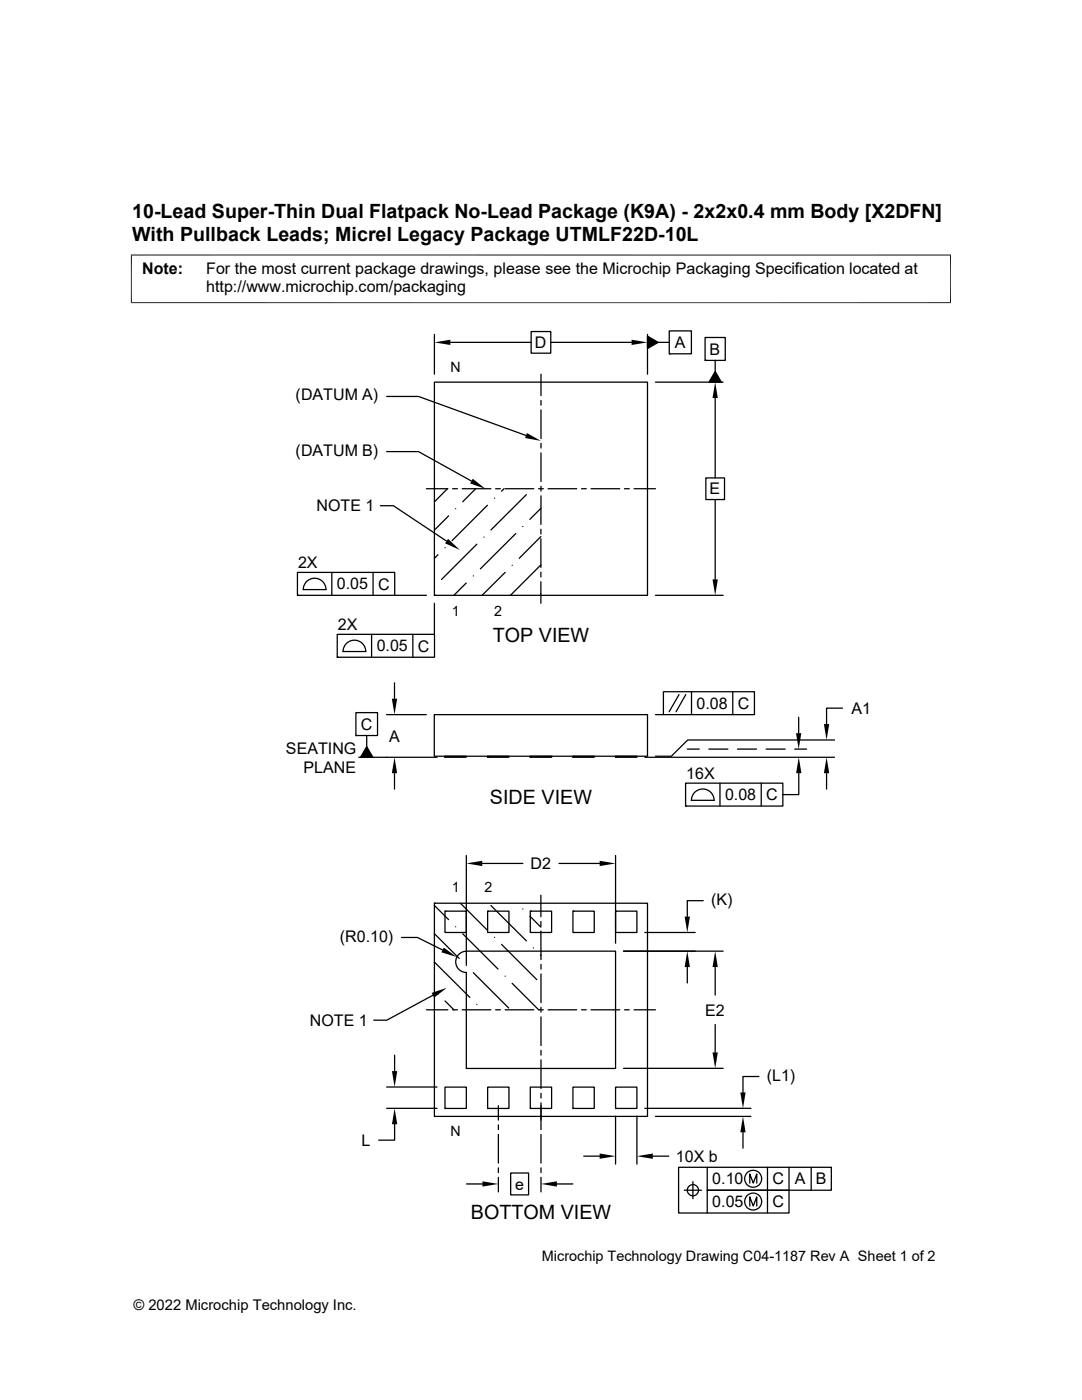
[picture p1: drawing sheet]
<svg xmlns="http://www.w3.org/2000/svg" width="216mm" height="279mm" viewBox="0 0 216 279" stroke-linecap="round" stroke-linejoin="round" font-family="sans-serif">
<g fill="none" stroke="#000" stroke-width=".25">
<path d="M77.2 79.1h6.3l21.5 7.8M86.7 76.3h42.5v42.5h-42.5zM86.7 66.7v8M89.9 68.3h16.1M106 66.2h3.9v4.3h-3.9zM107.9 74.7v4.3M107.9 79.9v1M109.9 68.3h16.1M129.2 67.1l2.1 1.2-2.1 1.3zM129.2 66.7v8M130.8 76.3h13.5M131.3 68.3h2.2"/>
<path d="M133.5 66h4.5v4.6h-4.5zM133.5 70.6h.1M140.7 67.4h4v4.5h-4zM140.7 71.9h.1M142.7 74.1l1.2 2.2h-2.4zM142.7 71.9v2.2M142.7 79.4v16M77.2 90.1h6.3l10.6 5.9M85.1 97.5h4.3M89.3 97.5l-2.6 2.7M90.3 97.5h1M92.2 97.5h5.7"/>
<path d="M94.9 97.5l-2.6 2.6M98.7 99.4h.1M98.9 97.5h.9M100.6 97.5l-.5 .5M100.8 97.5h5.7M105 98.7l-7 7.1M107.5 97.5h.9M107.9 81.8v5.7M107.9 88.5v.9M107.9 90.4v5.7M107.9 97v1M107.9 99v5.7"/>
<path d="M109.4 97.5h5.7M116 97.5h1M117.9 97.5h5.8M124.6 97.5h1M126.5 97.5h4.3M140.8 95.4h3.8v4.3h-3.8zM142.7 99.7v15.9M59.4 114.2h19.4v4.6h-19.4zM59.4 118.8h.1M61.3 116a2.27 2.27 0 0 1 2.4-.4 2.27 2.27 0 0 1 1.3 2.1h-4.5l.2-1zM66.2 114.2v4.6M74.4 114.2v4.6"/>
<path d="M75.9 100.9h2.6l10.6 7.1M78.7 118.8h6.4M86.7 118.8h.1M86.7 117.1h.1M87.4 110.7l-.7 .7M88.8 109.3h.1M89.5 103l-2.8 2.8M90.9 101.5h.1M93 116.4l-2.4 2.4M94.4 114.9h.1M95.1 108.6l-7 7.1M96.6 107.2h.1"/>
<path d="M97.3 100.8l-7.1 7.1M100.8 114.2l-4.6 4.6M102.2 112.8h.1M102.9 106.5l-7.1 7M104.3 105.1h.1M107.8 118.5h.1M107.9 105.6v1M107.9 107.5v5.7M107.9 114.2v.9M107.9 116.1v4.3M107.9 112.7l-6 6.1M107.9 101.5l-2.2 2.2"/>
<path d="M107.9 107.1l-4.3 4.3M130.8 118.8h13.5M67.3 126.6h19.4v4.6h-19.4zM67.3 131.2h.1M69.2 128.3a2.27 2.27 0 0 1 2.5-.3 2.27 2.27 0 0 1 1.3 2h-4.5l.2-.9zM74.1 126.6v4.6M78.7 136.3v3.1M82.4 126.6v4.6M86.7 120.4v6.2M132.4 138h18.1v4.6h-18.1zM135.5 138.6l-2 3.4M136.8 138.6l-1.9 3.4"/>
<path d="M138 138v4.6M146.2 138v4.6M71 142.2h4.3v4.6h-4.3zM71 146.8h.1M71.6 151.1h15.6M73.2 146.8v2.2M73.2 149l1.2 2.1h-2.5zM77.1 142.6h8M78.7 154.3v3.2M86.7 142.6h42.5v8.3h-42.5zM88.8 150.9h4.2v.2h-4.2zM88.8 151.1h.1"/>
<path d="M97.3 150.9h4.2v.2h-4.2zM97.3 151.1h.1M105.8 150.9h4.3v.2h-4.3zM105.8 151.1h.1M114.3 150.9h4.3v.2h-4.3zM114.3 151.1h.1M122.8 150.9h4.3v.2h-4.3zM122.8 151.1h.1M128.7 151.1h37.8M130.8 142.6h1.6M136.8 156.3h19.4v4.6h-19.4zM137.1 149.5h2.4"/>
<path d="M137.9 159.7h4.6M138 159.7a2.26 2.26 0 0 1 2.2-2.2 2.26 2.26 0 0 1 2.3 2.2M141.4 149.5h3.8M143.7 156.3v4.6M147.2 149.5h3.8M151.9 156.3v4.6M152.9 149.5h3.8M158.6 149.5h2.4M159.4 143.2v3.1M159.4 154.3v4.3h-3.2M164.9 154.3v3.2M166.5 147.7h-29.3l-3.2 3.2h-3.2"/>
<path d="M168.1 141.3h-3.2v3.2M93 170.7v21.8M96.2 172.3h8.1M107.9 178.7v4.2M111.5 172.3h8.2M122.8 170.7v17.5M136.8 160.9h.1M140.3 179.7h-3.2v3.2M80.1 187.1h3.2l5 2.5M86.4 198.6l-9.2 5h-2.6M86.7 180.3h42.5v42.5h-42.5zM86.7 180.3h.1"/>
<path d="M86.7 192l7 7.1M86.7 186.3l4.9 5M86.7 180.7l2.8 2.8M87.4 198.4h.1M88.8 199.7l1.8 1.8M88.8 181.8h4.2v4.3h-4.2zM88.8 181.8h.1M90.9 185h.1M91.9 180.3l5.4 5.4M92.3 186.4l7.1 7M93 192.7h.1M93 189.8h29.8v23.4h-29.8v-19.1a2.12 2.12 0 0 1-2.1-2.1 2.12 2.12 0 0 1 2.1-2.2"/>
<path d="M94.4 194.1l7.1 7.1M97.3 181.8h4.3v4.3h-4.3zM97.3 181.8h.1M98 180.7l7 7.1M98.7 187.1h.1M100.1 188.5l7 7M100.8 194.8h.1M102.2 196.2l5.3 5.3M104.3 181.4h.1M105.7 182.8l2.2 2.2M105.8 181.8h4.3v4.3h-4.3zM105.8 181.8h.1"/>
<path d="M106.4 189.2h.1M107.8 190.6l.1 .1M107.9 185.8v5.7M107.9 183.9v.9M107.9 192.5v.9M107.9 194.4v5.7M114.3 181.8h4.3v4.3h-4.3zM114.3 181.8h.1M122.8 181.8h4.3v4.3h-4.3zM122.8 181.8h.1M124.4 189.8h19.9M128.7 186.1h10"/>
<path d="M137.1 193v3.2M142.7 193v5.6M77.2 216.9h10M78.7 210.6v3.2M85.1 201.5h4.3M88.8 217h4.2v4.2h-4.2zM90.3 201.5h1M92.2 201.5h5.7M95.1 200.5h.1M97.3 217h4.3v4.2h-4.3zM98.9 201.5h.9M100.8 201.5h5.7"/>
<path d="M105.8 217h4.3v4.2h-4.3zM107.5 201.5h.9M107.9 201v1M107.9 202.9v5.8M107.9 209.6v1M107.9 211.5v5.7M107.9 218.2v.9M109.4 201.5h5.7M114.3 217h4.3v4.2h-4.3zM116 201.5h1M117.9 201.5h5.8M122.8 217h4.3v4.2h-4.3z"/>
<path d="M124.4 213.2h19.9M124.6 201.5h1M126.5 201.5h4.3M142.7 204.4v5.6M151.4 214.8h-3.1v3.2M77.2 221.2h10M78.7 224.4v3.1h-3.1M88.8 221.2h.1M93.1 236.3h3.2M97.3 221.2h.1M99.4 220.7v2.8M99.4 224.5v.9"/>
<path d="M99.4 226.4v5.7M99.4 233.1v.9M99.4 235v2.9M101.9 234.1h3.6v4.4h-3.6zM105.8 221.2h.1M107.9 220.1v4.3M107.9 224.5v.9M107.9 226.4v5.7M107.9 233.1v.9M107.9 235v2.9M111.1 236.3h3.2M114.3 221.2h.1"/>
<path d="M116.5 230.7h3.2M122.8 221.2h.1M122.8 222.8v9.5M127.1 222.8v9.5M128.7 221.2h21.1M130.3 230.7h3.1M130.8 222.8h19M136.5 237.5h3.5M138.3 235.8v3.4M141.1 233v4.5h16.3v4.6h-22v-9.1h30.5v4.5h-24.8v4.6M148.3 226v3.2M149.6 236.1v-1.8l.7 1.8 .7-1.8v1.8"/>
<path d="M153.1 233v9.1M157.4 233v4.5M161.9 233v4.5M149.6 240.7v-1.8l.7 1.8 .7-1.8v1.8"/>
<circle cx="138.3" cy="237.5" r="1.12"/>
<circle cx="150.3" cy="235.3" r="1.69"/>
<circle cx="150.3" cy="239.8" r="1.69"/>
</g>
<g fill="#000">
<path d="M86.7 68.3l3.2-.5v1.1zM126 67.8l3.2 .5-3.2 .6zM129.2 67.1l2.1 1.2-2.1 1.3zM142.7 76.3l.5 3.1h-1zM142.7 74.1l1.2 2.2h-2.4zM94.3 95.5l2.6 2.1-3.1-1.1zM105.1 86.4l2.8 1.6-3.1-.6zM89.4 107.5l2.4 2.2-3-1.3zM142.2 115.6h1l-.5 3.2zM78.2 139.4h1l-.5 3.2zM73.2 149l1.2 2.1h-2.5zM78.7 151.1l.5 3.2h-1z"/>
<path d="M158.8 146.3h1.1l-.5 3.2zM159.4 151.1l.5 3.2h-1zM164.9 151.1l.6 3.2h-1.1zM164.4 144.5h1.1l-.6 3.2zM93 172.3l3.2-.5v1zM119.7 171.8l3.1 .5-3.1 .5zM86.1 198.2l3.1-1.1-2.6 2zM88.5 189.1l2.6 1.9-3-.9zM137.1 189.8l.6 3.2h-1.1zM136.6 182.9h1.1l-.6 3.2zM142.7 189.8l.5 3.2h-1zM78.2 213.8h1.1l-.6 3.1z"/>
<path d="M142.2 210h1l-.5 3.2zM147.7 218h1.1l-.5 3.2zM78.7 221.2l.6 3.2h-1.1zM96.3 235.8l3.1 .5-3.1 .5zM107.9 236.3l3.2-.5v1zM119.7 230.2l3.1 .5-3.1 .6zM127.1 230.7l3.2-.5v1.1zM148.3 222.8l.5 3.2h-1.1z"/>
</g>
<path d="M26.1 50.9h163.7M26.2 50.8v9.7M189.7 50.8v9.7M26.1 60.4h163.7" fill="none" stroke="#000" stroke-width=".2"/>
<g font-size="3.9">
<text x="26.4" y="43.5">10-Lead Super-Thin Dual Flatpack No-Lead Package (K9A) - 2x2x0.4 mm Body [X2DFN]</text>
<text x="26.4" y="48.1">With Pullback Leads; Micrel Legacy Package UTMLF22D-10L</text>
<text x="98.3" y="128.1">TOP VIEW</text>
<text x="97.8" y="160.5">SIDE VIEW</text>
<text x="93.9" y="243.2">BOTTOM VIEW</text>
</g>
<g font-size="3.2">
<text x="28.4" y="54.7">Note:</text>
<text x="41.1" y="58.3">http://www.microchip.com/packaging</text>
<text x="41.1" y="54.7">For the most current package drawings, please see the Microchip Packaging Specification located at</text>
<text x="106.7" y="69.5">D</text>
<text x="134.7" y="69.5">A</text>
<text x="141.6" y="70.8">B</text>
<text x="59" y="79.9">(DATUM A)</text>
<text x="59" y="90.9">(DATUM B)</text>
<text x="141.6" y="98.7">E</text>
<text x="63.2" y="102">NOTE 1</text>
<text x="59.5" y="113.4">2X</text>
<text x="67.2" y="117.6">0.05</text>
<text x="75.4" y="117.7">C</text>
<text x="67.4" y="125.8">2X</text>
<text x="75.2" y="130">0.05</text>
<text x="83.4" y="130">C</text>
<text x="139" y="141.5">0.08</text>
<text x="147.2" y="141.5">C</text>
<text x="169.9" y="142.5">A1</text>
<text x="72" y="145.6">C</text>
<text x="77.7" y="148">A</text>
<text x="57.1" y="150.5">SEATING</text>
<text x="60.6" y="154.3">PLANE</text>
<text x="136.9" y="155.5">16X</text>
<text x="144.7" y="159.7">0.08</text>
<text x="152.9" y="159.7">C</text>
<text x="105.9" y="173.5">D2</text>
<text x="141.9" y="180.6">(K)</text>
<text x="67.8" y="187.9">(R0.10)</text>
<text x="140.7" y="202.7">E2</text>
<text x="61.8" y="204.7">NOTE 1</text>
<text x="153" y="215.6">(L1)</text>
<text x="72.1" y="228.7">L</text>
<text x="134.9" y="231.9">10X b</text>
<text x="102.8" y="237.4">e</text>
<text x="142.1" y="236.4">0.10</text>
<text x="154.1" y="236.4">C</text>
<text x="158.6" y="236.4">A</text>
<text x="162.8" y="236.4">B</text>
<text x="142.1" y="240.9">0.05</text>
<text x="154.1" y="240.9">C</text>
</g>
<g font-size="2.9">
<text x="108.1" y="251.7">Microchip Technology Drawing C04-1187 Rev A Sheet 1 of 2</text>
<text x="26.6" y="261.3">© 2022 Microchip Technology Inc.</text>
</g>
<g font-size="2.8">
<text x="89.9" y="74.3">N</text>
<text x="90.1" y="123">1</text>
<text x="98.6" y="123">2</text>
<text x="90.1" y="178.1">1</text>
<text x="96.6" y="178.1">2</text>
<text x="89.9" y="226.8">N</text>
</g>
</svg>
